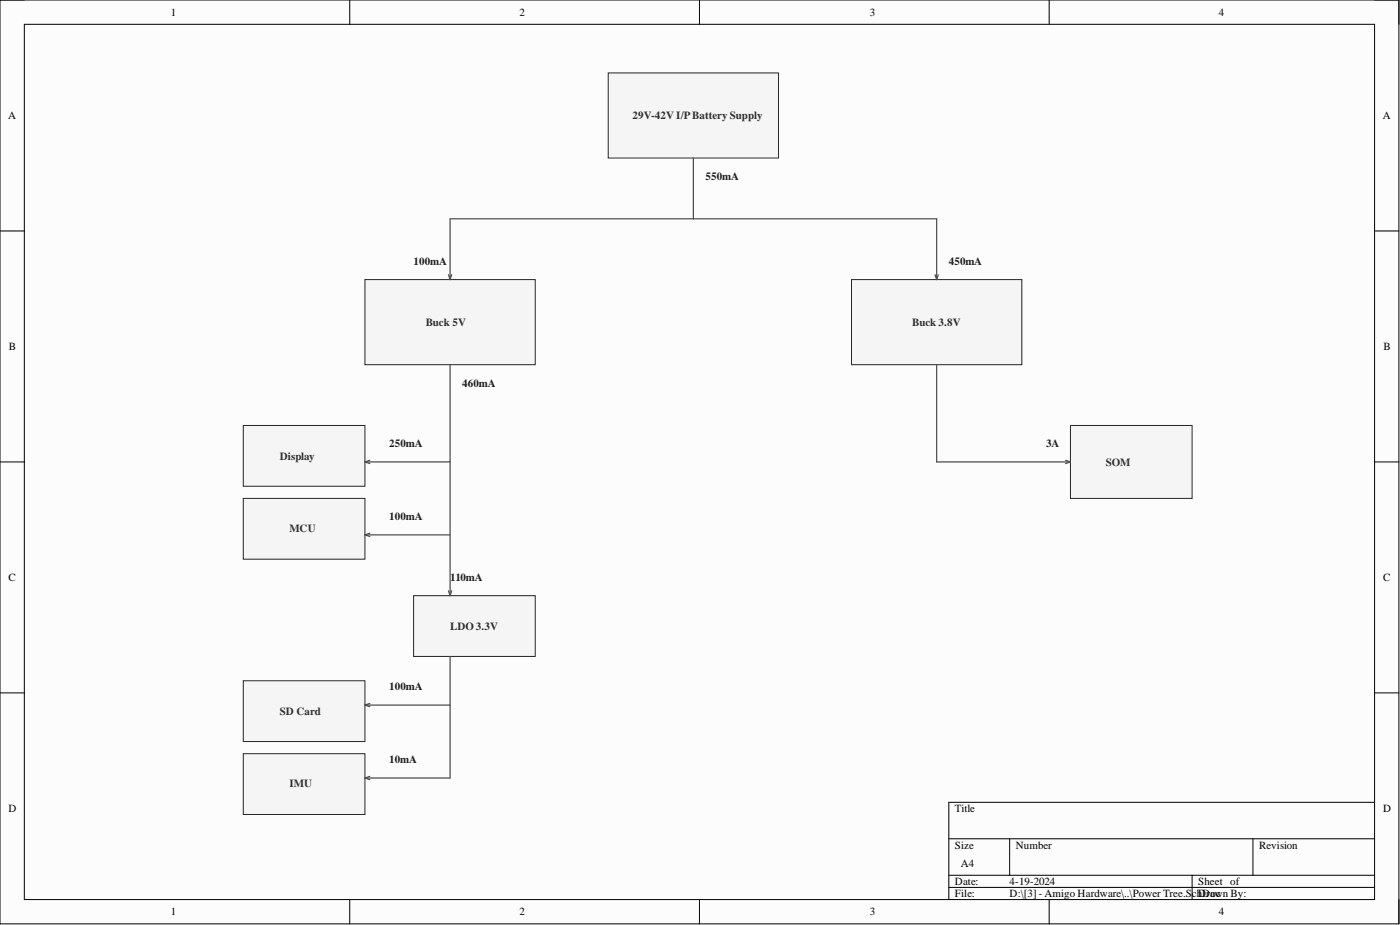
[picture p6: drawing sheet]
<svg xmlns="http://www.w3.org/2000/svg" width="292mm" height="193mm" viewBox="0 0 292 193" stroke-linecap="round" stroke-linejoin="round" font-family="sans-serif">
<path d="M0 0h291.9v192.7h-291.9z" fill-rule="evenodd" fill="#fcfcfc"/>
<path d="M0 0h291.9v192.7h-291.9z" fill="none" stroke="#000" stroke-width=".21"/>
<path d="M5.1 5.1h281.7v182.6h-281.7z" fill-rule="evenodd" fill="#fcfcfc"/>
<g fill="none" stroke="#000" stroke-width=".21">
<path d="M0 0h5.1M5.1 5.1h281.7v182.6h-281.7zM73 0v5.1M145.9 0v5.1M218.9 0v5.1M286.8 0h5.1v5.1M0 48.2h5.1M286.8 48.2h5.1M0 96.4h5.1M286.8 96.4h5.1M0 144.6h5.1M286.8 144.6h5.1"/>
<path d="M198 175h88.8M210.7 175v7.6M261.4 175v7.6M286.8 167.4h-88.8v20.3M73 187.7v5M145.9 187.7v5M198 182.6h88.8M198 185.1h88.8M218.9 187.7v5M248.7 182.6v5.1M291.9 187.7v5"/>
</g>
<path d="M126.9 15.2h35.5v17.8h-35.5z" fill-rule="evenodd" fill="#f5f5f5"/>
<path d="M126.9 15.2h35.5v17.8h-35.5z" fill="none" stroke="#262626" stroke-width=".21"/>
<path d="M76.1 58.3h35.6v17.8h-35.6z" fill-rule="evenodd" fill="#f5f5f5"/>
<path d="M76.1 58.3h35.6v17.8h-35.6z" fill="none" stroke="#262626" stroke-width=".21"/>
<path d="M177.7 58.3h35.5v17.8h-35.5z" fill-rule="evenodd" fill="#f5f5f5"/>
<path d="M177.7 58.3h35.5v17.8h-35.5z" fill="none" stroke="#262626" stroke-width=".21"/>
<path d="M144.7 33v12.6M93.6 57.3l.3 1M93.9 58.3v-12.7h101.5v12.7M94.2 57.3l-.3 1M195.1 57.3l.3 1M195.8 57.3l-.4 1" fill="none" stroke="#4c4c4c" stroke-width=".25"/>
<path d="M50.8 88.8h25.3v12.6h-25.3z" fill-rule="evenodd" fill="#f5f5f5"/>
<path d="M50.8 88.8h25.3v12.6h-25.3z" fill="none" stroke="#262626" stroke-width=".21"/>
<path d="M50.8 142h25.3v12.7h-25.3z" fill-rule="evenodd" fill="#f5f5f5"/>
<path d="M50.8 142h25.3v12.7h-25.3z" fill="none" stroke="#262626" stroke-width=".21"/>
<path d="M50.8 104h25.3v12.7h-25.3z" fill-rule="evenodd" fill="#f5f5f5"/>
<path d="M50.8 104h25.3v12.7h-25.3z" fill="none" stroke="#262626" stroke-width=".21"/>
<path d="M86.3 124.3h25.4v12.6h-25.4z" fill-rule="evenodd" fill="#f5f5f5"/>
<path d="M86.3 124.3h25.4v12.6h-25.4z" fill="none" stroke="#262626" stroke-width=".21"/>
<path d="M223.3 88.8h25.4v15.2h-25.4z" fill-rule="evenodd" fill="#f5f5f5"/>
<path d="M223.3 88.8h25.4v15.2h-25.4z" fill="none" stroke="#262626" stroke-width=".21"/>
<g fill="none" stroke="#4c4c4c" stroke-width=".25">
<path d="M93.9 76.1v48.2M195.4 76.1v20.3h27.9M76.1 96.4h17.8M76.1 96.4l1.1 .3M77.2 96l-1.1 .4M222.3 96l1 .4M223.3 96.4l-1 .3M76.1 111.6h17.8M76.1 111.6l1.1 .3M77.2 111.2l-1.1 .4M93.6 123.2l.3 1.1M93.9 136.9v10.2h-17.8"/>
<path d="M94.2 123.2l-.3 1.1M76.1 147.1l1.1 .3M77.2 146.8l-1.1 .3"/>
</g>
<path d="M50.8 157.2h25.3v12.7h-25.3z" fill-rule="evenodd" fill="#f5f5f5"/>
<path d="M50.8 157.2h25.3v12.7h-25.3z" fill="none" stroke="#262626" stroke-width=".21"/>
<path d="M93.9 147.1v15.2h-17.8M76.1 162.3l1.1 .3M77.2 162l-1.1 .3" fill="none" stroke="#4c4c4c" stroke-width=".25"/>
<g font-size="2.3">
<text x="35.6" y="3.3">1</text>
<text x="108.4" y="3.3">2</text>
<text x="181.5" y="3.3">3</text>
<text x="254.3" y="3.3">4</text>
<text x="1.7" y="24.9">A</text>
<text x="288.5" y="24.9">A</text>
<text x="1.9" y="73">B</text>
<text x="288.7" y="73">B</text>
<text x="1.8" y="121.2">C</text>
<text x="288.6" y="121.2">C</text>
<text x="1.8" y="169.4">D</text>
<text x="199.2" y="169.4">Title</text>
<text x="288.6" y="169.4">D</text>
<text x="199.2" y="177">Size</text>
<text x="211.9" y="177">Number</text>
<text x="262.7" y="177">Revision</text>
<text x="199.2" y="184.6">Date:</text>
<text x="200.5" y="180.8">A4</text>
<text x="210.7" y="184.6">4-19-2024</text>
<text x="250" y="184.6">Sheet of</text>
<text x="35.6" y="191">1</text>
<text x="108.4" y="191">2</text>
<text x="181.5" y="191">3</text>
<text x="199.2" y="187.2">File:</text>
<text x="210.7" y="187.2">D:\[3] - Amigo Hardware\..\Power Tree.SchDDrawn By:</text>
<text x="252.5" y="187.2">oc</text>
<text x="254.3" y="191">4</text>
</g>
<g font-size="2.3" fill="#2e2e2e">
<text x="132" y="24.9">29V-42V I/PBattery Supply</text>
<text x="88.8" y="68">Buck 5V</text>
<text x="190.4" y="68">Buck 3.8V</text>
<text x="58.4" y="95.9">Display</text>
<text x="230.7" y="97.1">SOM</text>
<text x="60.4" y="111.1">MCU</text>
<text x="93.9" y="131.4">LDO 3.3V</text>
<text x="58.4" y="149.1">SD Card</text>
<text x="60.4" y="164.1">IMU</text>
</g>
<g font-size="2.3" fill="#1c1c1c">
<text x="147.2" y="37.5">550mA</text>
<text x="86.3" y="55.3">100mA</text>
<text x="198" y="55.3">450mA</text>
<text x="96.4" y="80.6">460mA</text>
<text x="81.2" y="93.3">250mA</text>
<text x="218.3" y="93.3">3A</text>
<text x="81.2" y="108.5">100mA</text>
<text x="93.9" y="121.2">110mA</text>
<text x="81.2" y="144">100mA</text>
<text x="81.2" y="159.3">10mA</text>
</g>
</svg>
